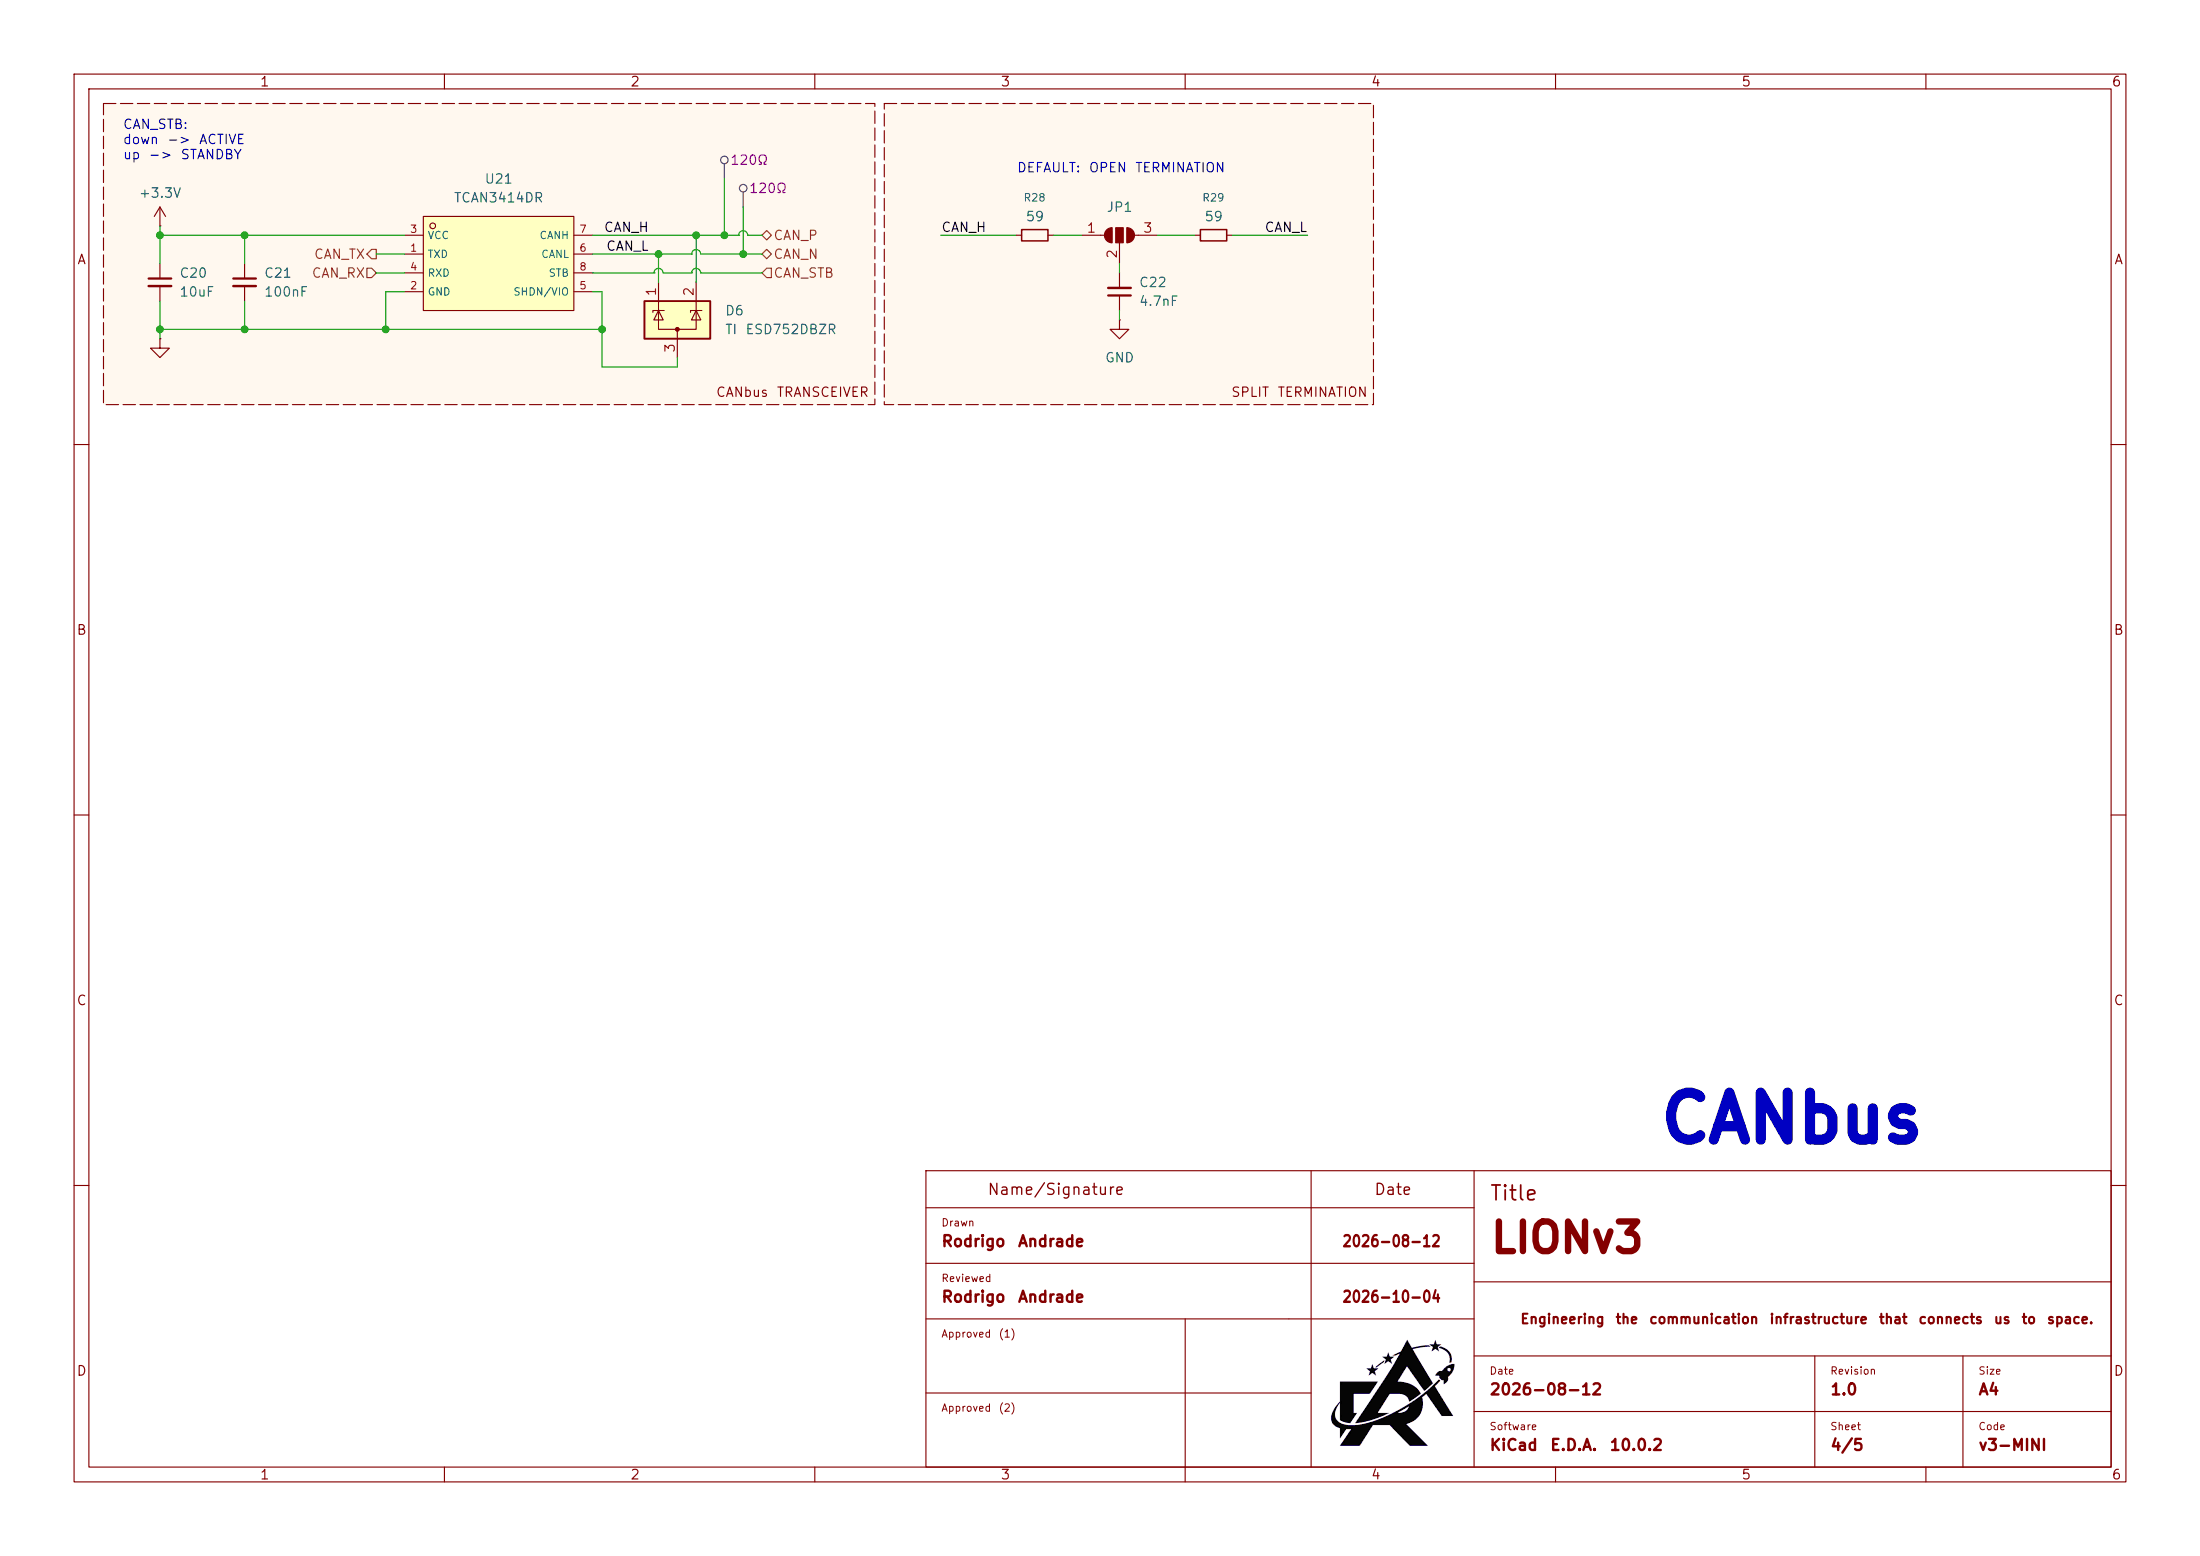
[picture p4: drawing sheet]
(kicad_sch
 (version 20260306)
 (generator "eeschema")
 (generator_version "10.0")
 (paper "A4")
 (title_block
  (title "LIONv3")
  (date "2026-08-12")
  (rev "1.0")
  (comment 1 "v3-MINI")
  (comment 2 "Rodrigo Andrade")
  (comment 3 "2026-08-12")
  (comment 4 "Rodrigo Andrade")
  (comment 5 "2026-10-04"))
 (lib_symbols
  (symbol "Device:C_Small"
   (pin_numbers (hide yes))
   (pin_names
    (offset 0.254) (hide yes)) (exclude_from_sim no) (in_bom yes) (on_board yes)
   (in_pos_files yes)
   (duplicate_pin_numbers_are_jumpers no)
   (property "Reference" "C" (at 0.254 1.778 0) (show_name no) (do_not_autoplace no) (effects (font (size 1.27 1.27)) (justify left)))
   (property "Value" "C_Small" (at 0.254 -2.032 0) (show_name no) (do_not_autoplace no) (effects (font (size 1.27 1.27)) (justify left)))
   (property "Footprint" "" (at 0 0 0) (show_name no) (do_not_autoplace no) (hide yes) (effects (font (size 1.27 1.27))))
   (property "Datasheet" "" (at 0 0 0) (show_name no) (do_not_autoplace no) (hide yes) (effects (font (size 1.27 1.27))))
   (property "Description" "Unpolarized capacitor, small symbol" (at 0 0 0) (show_name no) (do_not_autoplace no) (hide yes) (effects (font (size 1.27 1.27))))
   (symbol "C_Small_0_1"
    (polyline (pts (xy -1.524 0.508) (xy 1.524 0.508)) (stroke (width 0.3048) (type default)) (fill (type none)))
    (polyline (pts (xy -1.524 -0.508) (xy 1.524 -0.508)) (stroke (width 0.3302) (type default)) (fill (type none))))
   (symbol "C_Small_1_1"
    (pin passive line (at 0 2.54 270) (length 2.032) (name "" (effects (font (size 1.27 1.27)))) (number "1" (effects (font (size 1.27 1.27)))))
    (pin passive line (at 0 -2.54 90) (length 2.032) (name "" (effects (font (size 1.27 1.27)))) (number "2" (effects (font (size 1.27 1.27))))))
   (embedded_fonts no))
  (symbol "Device:R_Small"
   (pin_numbers (hide yes))
   (pin_names
    (offset 0.254) (hide yes)) (exclude_from_sim no) (in_bom yes) (on_board yes)
   (in_pos_files yes)
   (duplicate_pin_numbers_are_jumpers no)
   (property "Reference" "R" (at 0 0 90) (show_name no) (do_not_autoplace no) (effects (font (size 1.016 1.016))))
   (property "Value" "R_Small" (at 1.778 0 90) (show_name no) (do_not_autoplace no) (effects (font (size 1.27 1.27))))
   (property "Footprint" "" (at 0 0 0) (show_name no) (do_not_autoplace no) (hide yes) (effects (font (size 1.27 1.27))))
   (property "Datasheet" "" (at 0 0 0) (show_name no) (do_not_autoplace no) (hide yes) (effects (font (size 1.27 1.27))))
   (property "Description" "Resistor, small symbol" (at 0 0 0) (show_name no) (do_not_autoplace no) (hide yes) (effects (font (size 1.27 1.27))))
   (symbol "R_Small_0_1"
    (rectangle (start -0.762 1.778) (end 0.762 -1.778) (stroke (width 0.2032) (type default)) (fill (type none))))
   (symbol "R_Small_1_1"
    (pin passive line (at 0 2.54 270) (length 0.762) (name "" (effects (font (size 1.27 1.27)))) (number "1" (effects (font (size 1.27 1.27)))))
    (pin passive line (at 0 -2.54 90) (length 0.762) (name "" (effects (font (size 1.27 1.27)))) (number "2" (effects (font (size 1.27 1.27))))))
   (embedded_fonts no))
  (symbol "Jumper:SolderJumper_3_Open"
   (pin_names
    (offset 0) (hide yes)) (exclude_from_sim no) (in_bom no) (on_board yes)
   (in_pos_files yes)
   (duplicate_pin_numbers_are_jumpers no)
   (property "Reference" "JP" (at -2.54 -2.54 0) (show_name no) (do_not_autoplace no) (effects (font (size 1.27 1.27))))
   (property "Value" "SolderJumper_3_Open" (at 0 2.794 0) (show_name no) (do_not_autoplace no) (effects (font (size 1.27 1.27))))
   (property "Footprint" "" (at 0 0 0) (show_name no) (do_not_autoplace no) (hide yes) (effects (font (size 1.27 1.27))))
   (property "Datasheet" "" (at 0 -15.24 0) (show_name no) (do_not_autoplace no) (hide yes) (effects (font (size 1.27 1.27))))
   (property "Description" "Solder Jumper, 3-pole, open" (at 0 -12.7 0) (show_name no) (do_not_autoplace no) (hide yes) (effects (font (size 1.27 1.27))))
   (property private "KLC_S5.1" "This is a generic symbol, it has fp-filter, but no default footprint" (at 0 -17.78 0) (show_name yes) (do_not_autoplace no) (hide yes) (effects (font (size 1.27 1.27))))
   (property private "KLC_S3.3" "Graphical-Symbol: thickness is 6mm, fill is background" (at 0 -20.32 0) (show_name yes) (do_not_autoplace no) (hide yes) (effects (font (size 1.27 1.27))))
   (symbol "SolderJumper_3_Open_0_1"
    (polyline (pts (xy -2.54 0) (xy -2.032 0)) (stroke (width 0) (type default)) (fill (type none)))
    (polyline (pts (xy -1.016 1.016) (xy -1.016 -1.016)) (stroke (width 0.1524) (type default)) (fill (type none)))
    (arc (start -1.016 -1.016) (mid -2.0276 0) (end -1.016 1.016) (stroke (width 0.1524) (type default)) (fill (type outline)))
    (rectangle (start -0.508 1.016) (end 0.508 -1.016) (stroke (width 0.1524) (type default)) (fill (type outline)))
    (polyline (pts (xy 0 -1.27) (xy 0 -1.016)) (stroke (width 0) (type default)) (fill (type none)))
    (arc (start 1.016 1.016) (mid 2.0276 0) (end 1.016 -1.016) (stroke (width 0.1524) (type default)) (fill (type outline)))
    (polyline (pts (xy 1.016 1.016) (xy 1.016 -1.016)) (stroke (width 0.1524) (type default)) (fill (type none)))
    (polyline (pts (xy 2.54 0) (xy 2.032 0)) (stroke (width 0) (type default)) (fill (type none))))
   (symbol "SolderJumper_3_Open_1_1"
    (pin passive line (at -5.08 0 0) (length 2.54) (name "A" (effects (font (size 1.27 1.27)))) (number "1" (effects (font (size 1.27 1.27)))))
    (pin passive line (at 0 -3.81 90) (length 2.54) (name "C" (effects (font (size 1.27 1.27)))) (number "2" (effects (font (size 1.27 1.27)))))
    (pin passive line (at 5.08 0 180) (length 2.54) (name "B" (effects (font (size 1.27 1.27)))) (number "3" (effects (font (size 1.27 1.27))))))
   (embedded_fonts no))
  (symbol "LIONv3-Symbols:TCAN3414DR" (exclude_from_sim no) (in_bom yes) (on_board yes)
   (in_pos_files yes)
   (duplicate_pin_numbers_are_jumpers no)
   (property "Reference" "U5" (at 0 12.7 0) (show_name no) (do_not_autoplace no) (effects (font (size 1.27 1.27))))
   (property "Value" "TCAN3414DR" (at 0 10.16 0) (show_name no) (do_not_autoplace no) (effects (font (size 1.27 1.27))))
   (property "Footprint" "LIONv3-Footprints:SOIC-8_L4.9-W3.9-P1.27-LS6.0-BL" (at 0 -10.16 0) (show_name no) (do_not_autoplace no) (hide yes) (effects (font (size 1.27 1.27)
    (italic yes))))
   (property "Datasheet" "https://so.szlcsc.com/global.html?c=&k=C9843" (at -2.286 0.127 0) (show_name no) (do_not_autoplace no) (hide yes) (effects (font (size 1.27 1.27)) (justify left)))
   (property "Description" "" (at 0 0 0) (show_name no) (do_not_autoplace no) (hide yes) (effects (font (size 1.27 1.27))))
   (property "LCSC" "C22396693" (at 0 0 0) (show_name no) (do_not_autoplace no) (hide yes) (effects (font (size 1.27 1.27))))
   (symbol "TCAN3414DR_0_1"
    (rectangle (start -10.16 7.62) (end 10.16 -5.08) (stroke (width 0) (type default)) (fill (type background)))
    (circle (center -8.89 6.35) (radius 0.381) (stroke (width 0) (type default)) (fill (type background))))
   (symbol "TCAN3414DR_1_1"
    (pin input line (at -12.7 2.54 0) (length 2.54) (name "TXD" (effects (font (size 1 1)))) (number "1" (effects (font (size 1 1)))))
    (pin power_in line (at -12.7 -2.54 0) (length 2.54) (name "GND" (effects (font (size 1 1)))) (number "2" (effects (font (size 1 1)))))
    (pin power_in line (at -12.7 5.08 0) (length 2.54) (name "VCC" (effects (font (size 1 1)))) (number "3" (effects (font (size 1 1)))))
    (pin output line (at -12.7 0 0) (length 2.54) (name "RXD" (effects (font (size 1 1)))) (number "4" (effects (font (size 1 1)))))
    (pin input line (at 12.7 -2.54 180) (length 2.54) (name "SHDN/VIO" (effects (font (size 1 1)))) (number "5" (effects (font (size 1 1)))))
    (pin bidirectional line (at 12.7 2.54 180) (length 2.54) (name "CANL" (effects (font (size 1 1)))) (number "6" (effects (font (size 1 1)))))
    (pin bidirectional line (at 12.7 5.08 180) (length 2.54) (name "CANH" (effects (font (size 1 1)))) (number "7" (effects (font (size 1 1)))))
    (pin input line (at 12.7 0 180) (length 2.54) (name "STB" (effects (font (size 1 1)))) (number "8" (effects (font (size 1 1))))))
   (embedded_fonts no))
  (symbol "Power_Protection:ESDA5V3L"
   (pin_names (hide yes)) (exclude_from_sim no) (in_bom yes) (on_board yes)
   (in_pos_files yes)
   (duplicate_pin_numbers_are_jumpers no)
   (property "Reference" "D" (at 5.715 2.54 0) (show_name no) (do_not_autoplace no) (effects (font (size 1.27 1.27)) (justify left)))
   (property "Value" "ESDA5V3L" (at 5.715 0.635 0) (show_name no) (do_not_autoplace no) (effects (font (size 1.27 1.27)) (justify left)))
   (property "Footprint" "Package_TO_SOT_SMD:SOT-23-3" (at -15.24 -10.16 0) (show_name no) (do_not_autoplace no) (hide yes) (effects (font (size 1.27 1.27)) (justify left)))
   (property "Datasheet" "https://www.st.com/resource/en/datasheet/esdal.pdf" (at 0 -15.24 0) (show_name no) (do_not_autoplace no) (hide yes) (effects (font (size 1.27 1.27))))
   (property "Description" "TVS Diode Array, 5.5V Standoff, 2 Channels, SOT23" (at 0 -12.7 0) (show_name no) (do_not_autoplace no) (hide yes) (effects (font (size 1.27 1.27))))
   (symbol "ESDA5V3L_0_0"
    (pin passive line (at 0 -5.08 90) (length 2.54) (name "A" (effects (font (size 1.27 1.27)))) (number "3" (effects (font (size 1.27 1.27))))))
   (symbol "ESDA5V3L_0_1"
    (rectangle (start -4.445 2.54) (end 4.445 -2.54) (stroke (width 0.254) (type default)) (fill (type background)))
    (polyline (pts (xy -3.302 1.016) (xy -3.302 1.27) (xy -1.905 1.27) (xy -1.778 1.27)) (stroke (width 0) (type default)) (fill (type none)))
    (polyline (pts (xy -2.54 2.54) (xy -2.54 1.27)) (stroke (width 0) (type default)) (fill (type none)))
    (polyline (pts (xy -2.54 1.27) (xy -2.54 -1.27) (xy 2.54 -1.27) (xy 2.54 1.27)) (stroke (width 0) (type default)) (fill (type none)))
    (polyline (pts (xy -2.54 1.27) (xy -1.905 0) (xy -3.175 0) (xy -2.54 1.27)) (stroke (width 0) (type default)) (fill (type none)))
    (polyline (pts (xy 0 -1.27) (xy 0 -2.54)) (stroke (width 0) (type default)) (fill (type none)))
    (circle (center 0 -1.27) (radius 0.254) (stroke (width 0) (type default)) (fill (type outline)))
    (polyline (pts (xy 1.778 1.016) (xy 1.778 1.27) (xy 3.175 1.27) (xy 3.302 1.27)) (stroke (width 0) (type default)) (fill (type none)))
    (polyline (pts (xy 2.54 2.54) (xy 2.54 1.27)) (stroke (width 0) (type default)) (fill (type none)))
    (polyline (pts (xy 2.54 1.27) (xy 1.905 0) (xy 3.175 0) (xy 2.54 1.27)) (stroke (width 0) (type default)) (fill (type none))))
   (symbol "ESDA5V3L_1_1"
    (pin passive line (at -2.54 5.08 270) (length 2.54) (name "K" (effects (font (size 1.27 1.27)))) (number "1" (effects (font (size 1.27 1.27)))))
    (pin passive line (at 2.54 5.08 270) (length 2.54) (name "K" (effects (font (size 1.27 1.27)))) (number "2" (effects (font (size 1.27 1.27))))))
   (embedded_fonts no))
  (symbol "power:+3.3V"
   (power global)
   (pin_numbers (hide yes))
   (pin_names
    (offset 0) (hide yes)) (exclude_from_sim no) (in_bom yes) (on_board yes)
   (in_pos_files yes)
   (duplicate_pin_numbers_are_jumpers no)
   (property "Reference" "#PWR" (at 0 -3.81 0) (show_name no) (do_not_autoplace no) (hide yes) (effects (font (size 1.27 1.27))))
   (property "Value" "+3.3V" (at 0 3.556 0) (show_name no) (do_not_autoplace no) (effects (font (size 1.27 1.27))))
   (property "Footprint" "" (at 0 0 0) (show_name no) (do_not_autoplace no) (hide yes) (effects (font (size 1.27 1.27))))
   (property "Datasheet" "" (at 0 0 0) (show_name no) (do_not_autoplace no) (hide yes) (effects (font (size 1.27 1.27))))
   (property "Description" "Power symbol creates a global label with name \"+3.3V\"" (at 0 0 0) (show_name no) (do_not_autoplace no) (hide yes) (effects (font (size 1.27 1.27))))
   (symbol "+3.3V_0_1"
    (polyline (pts (xy -0.762 1.27) (xy 0 2.54)) (stroke (width 0) (type default)) (fill (type none)))
    (polyline (pts (xy 0 2.54) (xy 0.762 1.27)) (stroke (width 0) (type default)) (fill (type none)))
    (polyline (pts (xy 0 0) (xy 0 2.54)) (stroke (width 0) (type default)) (fill (type none))))
   (symbol "+3.3V_1_1"
    (pin power_in line (at 0 0 90) (length 0) (name "" (effects (font (size 1.27 1.27)))) (number "1" (effects (font (size 1.27 1.27))))))
   (embedded_fonts no))
  (symbol "power:GND"
   (power global)
   (pin_numbers (hide yes))
   (pin_names
    (offset 0) (hide yes)) (exclude_from_sim no) (in_bom yes) (on_board yes)
   (in_pos_files yes)
   (duplicate_pin_numbers_are_jumpers no)
   (property "Reference" "#PWR" (at 0 -6.35 0) (show_name no) (do_not_autoplace no) (hide yes) (effects (font (size 1.27 1.27))))
   (property "Value" "GND" (at 0 -3.81 0) (show_name no) (do_not_autoplace no) (effects (font (size 1.27 1.27))))
   (property "Footprint" "" (at 0 0 0) (show_name no) (do_not_autoplace no) (hide yes) (effects (font (size 1.27 1.27))))
   (property "Datasheet" "" (at 0 0 0) (show_name no) (do_not_autoplace no) (hide yes) (effects (font (size 1.27 1.27))))
   (property "Description" "Power symbol creates a global label with name \"GND\" , ground" (at 0 0 0) (show_name no) (do_not_autoplace no) (hide yes) (effects (font (size 1.27 1.27))))
   (symbol "GND_0_1"
    (polyline (pts (xy 0 0) (xy 0 -1.27) (xy 1.27 -1.27) (xy 0 -2.54) (xy -1.27 -1.27) (xy 0 -1.27)) (stroke (width 0) (type default)) (fill (type none))))
   (symbol "GND_1_1"
    (pin power_in line (at 0 0 270) (length 0) (name "" (effects (font (size 1.27 1.27)))) (number "1" (effects (font (size 1.27 1.27))))))
   (embedded_fonts no)))
 (text "CAN_STB:\ndown -> ACTIVE\nup -> STANDBY"
  (exclude_from_sim no)
  (at 16.51 19.05 0)
  (effects (font (size 1.27 1.27)) (justify left)))
 (text "CANbus"
  (exclude_from_sim no)
  (at 242.57 151.13 0)
  (effects (font (size 6.35 6.35) (thickness 1.27)
    (bold yes))))
 (text "DEFAULT: OPEN TERMINATION"
  (exclude_from_sim no)
  (at 151.13 22.86 0)
  (effects (font (size 1.27 1.27))))
 (text_box "CANbus TRANSCEIVER"
  (exclude_from_sim no)
  (at 13.97 13.97 0)
  (size 104.14 40.64)
  (margins 0.9525 0.9525 0.9525 0.9525)
  (stroke (width 0) (type dash) (color 132 0 0 1))
  (fill (type color) (color 255 229 191 0.2509803922))
  (effects (font (size 1.27 1.27) (color 132 0 0 1)) (justify right bottom)))
 (text_box "SPLIT TERMINATION"
  (exclude_from_sim no)
  (at 119.38 13.97 0)
  (size 66.04 40.64)
  (margins 0.9525 0.9525 0.9525 0.9525)
  (stroke (width 0) (type dash) (color 132 0 0 1))
  (fill (type color) (color 255 229 191 0.2509803922))
  (effects (font (size 1.27 1.27) (color 132 0 0 1)) (justify right bottom)))
 (junction
  (at 33.02 31.75)
  (diameter 0)
  (color 0 0 0 0))
 (junction
  (at 33.02 44.45)
  (diameter 0)
  (color 0 0 0 0))
 (junction
  (at 97.79 31.75)
  (diameter 0)
  (color 0 0 0 0))
 (junction
  (at 100.33 34.29)
  (diameter 0)
  (color 0 0 0 0))
 (junction
  (at 88.9 34.29)
  (diameter 0)
  (color 0 0 0 0))
 (junction
  (at 93.98 31.75)
  (diameter 0)
  (color 0 0 0 0))
 (junction
  (at 21.59 31.75)
  (diameter 0)
  (color 0 0 0 0))
 (junction
  (at 81.28 44.45)
  (diameter 0)
  (color 0 0 0 0))
 (junction
  (at 52.07 44.45)
  (diameter 0)
  (color 0 0 0 0))
 (junction
  (at 21.59 44.45)
  (diameter 0)
  (color 0 0 0 0))
 (wire
  (pts (xy 142.24 31.75) (xy 146.05 31.75))
  (stroke (width 0) (type default)))
 (wire
  (pts (xy 100.33 27.94) (xy 100.33 34.29))
  (stroke (width 0) (type default)))
 (wire
  (pts (xy 151.13 43.18) (xy 151.13 41.91))
  (stroke (width 0) (type default)))
 (wire
  (pts (xy 81.28 39.37) (xy 81.28 44.45))
  (stroke (width 0) (type default)))
 (wire
  (pts (xy 91.44 48.26) (xy 91.44 49.53))
  (stroke (width 0) (type default)))
 (wire
  (pts (xy 127 31.75) (xy 137.16 31.75))
  (stroke (width 0) (type default)))
 (wire
  (pts (xy 88.9 34.29) (xy 88.9 38.1))
  (stroke (width 0) (type default)))
 (wire
  (pts (xy 33.02 31.75) (xy 33.02 35.56))
  (stroke (width 0) (type default)))
 (wire
  (pts (xy 81.28 49.53) (xy 91.44 49.53))
  (stroke (width 0) (type default)))
 (wire
  (pts (xy 80.01 34.29) (xy 88.9 34.29))
  (stroke (width 0) (type default)))
 (wire
  (pts (xy 93.98 31.75) (xy 93.98 38.1))
  (stroke (width 0) (type default)))
 (wire
  (pts (xy 88.9 34.29) (xy 100.33 34.29))
  (stroke (width 0) (type default)))
 (wire
  (pts (xy 33.02 44.45) (xy 52.07 44.45))
  (stroke (width 0) (type default)))
 (wire
  (pts (xy 33.02 40.64) (xy 33.02 44.45))
  (stroke (width 0) (type default)))
 (wire
  (pts (xy 81.28 44.45) (xy 52.07 44.45))
  (stroke (width 0) (type default)))
 (wire
  (pts (xy 21.59 35.56) (xy 21.59 31.75))
  (stroke (width 0) (type default)))
 (wire
  (pts (xy 80.01 36.83) (xy 102.87 36.83))
  (stroke (width 0) (type default)))
 (wire
  (pts (xy 50.8 34.29) (xy 54.61 34.29))
  (stroke (width 0) (type default)))
 (wire
  (pts (xy 21.59 31.75) (xy 33.02 31.75))
  (stroke (width 0) (type default)))
 (wire
  (pts (xy 81.28 49.53) (xy 81.28 44.45))
  (stroke (width 0) (type default)))
 (wire
  (pts (xy 80.01 39.37) (xy 81.28 39.37))
  (stroke (width 0) (type default)))
 (wire
  (pts (xy 21.59 30.48) (xy 21.59 31.75))
  (stroke (width 0) (type default)))
 (wire
  (pts (xy 156.21 31.75) (xy 161.29 31.75))
  (stroke (width 0) (type default)))
 (wire
  (pts (xy 97.79 31.75) (xy 102.87 31.75))
  (stroke (width 0) (type default)))
 (wire
  (pts (xy 80.01 31.75) (xy 93.98 31.75))
  (stroke (width 0) (type default)))
 (wire
  (pts (xy 21.59 44.45) (xy 33.02 44.45))
  (stroke (width 0) (type default)))
 (wire
  (pts (xy 93.98 31.75) (xy 97.79 31.75))
  (stroke (width 0) (type default)))
 (wire
  (pts (xy 151.13 36.83) (xy 151.13 35.56))
  (stroke (width 0) (type default)))
 (wire
  (pts (xy 52.07 39.37) (xy 52.07 44.45))
  (stroke (width 0) (type default)))
 (wire
  (pts (xy 50.8 36.83) (xy 54.61 36.83))
  (stroke (width 0) (type default)))
 (wire
  (pts (xy 166.37 31.75) (xy 176.53 31.75))
  (stroke (width 0) (type default)))
 (wire
  (pts (xy 97.79 24.13) (xy 97.79 31.75))
  (stroke (width 0) (type default)))
 (wire
  (pts (xy 100.33 34.29) (xy 102.87 34.29))
  (stroke (width 0) (type default)))
 (wire
  (pts (xy 54.61 39.37) (xy 52.07 39.37))
  (stroke (width 0) (type default)))
 (wire
  (pts (xy 21.59 45.72) (xy 21.59 44.45))
  (stroke (width 0) (type default)))
 (wire
  (pts (xy 33.02 31.75) (xy 54.61 31.75))
  (stroke (width 0) (type default)))
 (wire
  (pts (xy 21.59 44.45) (xy 21.59 40.64))
  (stroke (width 0) (type default)))
 (label "CAN_H"
  (at 127 31.75 0)
  (effects (font (size 1.27 1.27)) (justify left bottom)))
 (label "CAN_L"
  (at 87.63 34.29 180)
  (effects (font (size 1.27 1.27)) (justify right bottom)))
 (label "CAN_H"
  (at 87.63 31.75 180)
  (effects (font (size 1.27 1.27)) (justify right bottom)))
 (label "CAN_L"
  (at 176.53 31.75 180)
  (effects (font (size 1.27 1.27)) (justify right bottom)))
 (hierarchical_label "CAN_STB"
  (shape input)
  (at 102.87 36.83 0)
  (effects (font (size 1.27 1.27)) (justify left)))
 (hierarchical_label "CAN_RX"
  (shape input)
  (at 50.8 36.83 180)
  (effects (font (size 1.27 1.27)) (justify right)))
 (hierarchical_label "CAN_P"
  (shape bidirectional)
  (at 102.87 31.75 0)
  (effects (font (size 1.27 1.27)) (justify left)))
 (hierarchical_label "CAN_N"
  (shape bidirectional)
  (at 102.87 34.29 0)
  (effects (font (size 1.27 1.27)) (justify left)))
 (hierarchical_label "CAN_TX"
  (shape output)
  (at 50.8 34.29 180)
  (effects (font (size 1.27 1.27)) (justify right)))
 (netclass_flag ""
  (length 2.54)
  (shape round)
  (at 100.33 27.94 0)
  (fields_autoplaced yes)
  (effects (font (size 1.27 1.27)) (justify left bottom))
  (property "Net Class" "120Ω" (at 101.0285 25.4 0) (show_name no) (do_not_autoplace no) (effects (font (size 1.27 1.27)) (justify left)))
  (property "Component Class" "" (at 67.31 11.43 0) (show_name no) (do_not_autoplace no) (effects (font (size 1.27 1.27)
    (italic yes)))))
 (netclass_flag ""
  (length 2.54)
  (shape round)
  (at 97.79 24.13 0)
  (fields_autoplaced yes)
  (effects (font (size 1.27 1.27)) (justify left bottom))
  (property "Net Class" "120Ω" (at 98.4885 21.59 0) (show_name no) (do_not_autoplace no) (effects (font (size 1.27 1.27)) (justify left)))
  (property "Component Class" "" (at 64.77 7.62 0) (show_name no) (do_not_autoplace no) (effects (font (size 1.27 1.27)
    (italic yes)))))
 (symbol
  (lib_id "Device:C_Small")
  (at 21.59 38.1 0)
  (unit 1)
  (body_style 1)
  (exclude_from_sim no)
  (in_bom yes)
  (on_board yes)
  (in_pos_files yes)
  (dnp no)
  (fields_autoplaced yes)
  (property "Reference" "C20" (at 24.13 36.8362 0) (show_name no) (do_not_autoplace no) (effects (font (size 1.27 1.27)) (justify left)))
  (property "Value" "10uF" (at 24.13 39.3762 0) (show_name no) (do_not_autoplace no) (effects (font (size 1.27 1.27)) (justify left)))
  (property "Footprint" "Capacitor_SMD:C_0805_2012Metric" (at 21.59 38.1 0) (hide yes) (show_name no) (do_not_autoplace no) (effects (font (size 1.27 1.27))))
  (property "Datasheet" "" (at 21.59 38.1 0) (hide yes) (show_name no) (do_not_autoplace no) (effects (font (size 1.27 1.27))))
  (property "Description" "Unpolarized capacitor, small symbol" (at 21.59 38.1 0) (hide yes) (show_name no) (do_not_autoplace no) (effects (font (size 1.27 1.27))))
  (property "LCSC" "C440198" (at 21.59 38.1 0) (hide yes) (show_name no) (do_not_autoplace no) (effects (font (size 1.27 1.27))))
  (pin "2")
  (pin "1"))
 (symbol
  (lib_id "Device:R_Small")
  (at 139.7 31.75 90)
  (unit 1)
  (body_style 1)
  (exclude_from_sim no)
  (in_bom yes)
  (on_board yes)
  (in_pos_files yes)
  (dnp no)
  (fields_autoplaced yes)
  (property "Reference" "R28" (at 139.7 26.67 90) (show_name no) (do_not_autoplace no) (effects (font (size 1.016 1.016))))
  (property "Value" "59" (at 139.7 29.21 90) (show_name no) (do_not_autoplace no) (effects (font (size 1.27 1.27))))
  (property "Footprint" "Resistor_SMD:R_0402_1005Metric" (at 139.7 31.75 0) (hide yes) (show_name no) (do_not_autoplace no) (effects (font (size 1.27 1.27))))
  (property "Datasheet" "" (at 139.7 31.75 0) (hide yes) (show_name no) (do_not_autoplace no) (effects (font (size 1.27 1.27))))
  (property "Description" "Resistor, small symbol" (at 139.7 31.75 0) (hide yes) (show_name no) (do_not_autoplace no) (effects (font (size 1.27 1.27))))
  (property "LCSC" "C227152" (at 139.7 31.75 90) (hide yes) (show_name no) (do_not_autoplace no) (effects (font (size 1.27 1.27))))
  (pin "1")
  (pin "2"))
 (symbol
  (lib_id "Device:R_Small")
  (at 163.83 31.75 90)
  (unit 1)
  (body_style 1)
  (exclude_from_sim no)
  (in_bom yes)
  (on_board yes)
  (in_pos_files yes)
  (dnp no)
  (fields_autoplaced yes)
  (property "Reference" "R29" (at 163.83 26.67 90) (show_name no) (do_not_autoplace no) (effects (font (size 1.016 1.016))))
  (property "Value" "59" (at 163.83 29.21 90) (show_name no) (do_not_autoplace no) (effects (font (size 1.27 1.27))))
  (property "Footprint" "Resistor_SMD:R_0402_1005Metric" (at 163.83 31.75 0) (hide yes) (show_name no) (do_not_autoplace no) (effects (font (size 1.27 1.27))))
  (property "Datasheet" "" (at 163.83 31.75 0) (hide yes) (show_name no) (do_not_autoplace no) (effects (font (size 1.27 1.27))))
  (property "Description" "Resistor, small symbol" (at 163.83 31.75 0) (hide yes) (show_name no) (do_not_autoplace no) (effects (font (size 1.27 1.27))))
  (property "LCSC" "C227152" (at 163.83 31.75 90) (hide yes) (show_name no) (do_not_autoplace no) (effects (font (size 1.27 1.27))))
  (pin "1")
  (pin "2"))
 (symbol
  (lib_id "Jumper:SolderJumper_3_Open")
  (at 151.13 31.75 0)
  (unit 1)
  (body_style 1)
  (exclude_from_sim no)
  (in_bom no)
  (on_board yes)
  (in_pos_files yes)
  (dnp no)
  (property "Reference" "JP1" (at 151.13 27.94 0) (show_name no) (do_not_autoplace no) (effects (font (size 1.27 1.27))))
  (property "Value" "SolderJumper_3_Open" (at 151.13 27.94 0) (hide yes) (show_name no) (do_not_autoplace no) (effects (font (size 1.27 1.27))))
  (property "Footprint" "Jumper:SolderJumper-3_P2.0mm_Open_TrianglePad1.0x1.5mm" (at 151.13 31.75 0) (hide yes) (show_name no) (do_not_autoplace no) (effects (font (size 1.27 1.27))))
  (property "Datasheet" "" (at 151.13 46.99 0) (hide yes) (show_name no) (do_not_autoplace no) (effects (font (size 1.27 1.27))))
  (property "Description" "Solder Jumper, 3-pole, open" (at 151.13 44.45 0) (hide yes) (show_name no) (do_not_autoplace no) (effects (font (size 1.27 1.27))))
  (property private "KLC_S5.1" "This is a generic symbol, it has fp-filter, but no default footprint" (at 151.13 49.53 0) (hide yes) (show_name yes) (do_not_autoplace no) (effects (font (size 1.27 1.27))))
  (property private "KLC_S3.3" "Graphical-Symbol: thickness is 6mm, fill is background" (at 151.13 52.07 0) (hide yes) (show_name yes) (do_not_autoplace no) (effects (font (size 1.27 1.27))))
  (pin "1")
  (pin "2")
  (pin "3"))
 (symbol
  (lib_id "Power_Protection:ESDA5V3L")
  (at 91.44 43.18 0)
  (unit 1)
  (body_style 1)
  (exclude_from_sim no)
  (in_bom yes)
  (on_board yes)
  (in_pos_files yes)
  (dnp no)
  (fields_autoplaced yes)
  (property "Reference" "D6" (at 97.79 41.9099 0) (show_name no) (do_not_autoplace no) (effects (font (size 1.27 1.27)) (justify left)))
  (property "Value" "TI ESD752DBZR" (at 97.79 44.4499 0) (show_name no) (do_not_autoplace no) (effects (font (size 1.27 1.27)) (justify left)))
  (property "Footprint" "Package_TO_SOT_SMD:SOT-23-3" (at 76.2 53.34 0) (hide yes) (show_name no) (do_not_autoplace no) (effects (font (size 1.27 1.27)) (justify left)))
  (property "Datasheet" "file://${KIPRJMOD}/LIONv3-Datasheets/TI-ESD752DBZR.pdf" (at 91.44 58.42 0) (hide yes) (show_name no) (do_not_autoplace no) (effects (font (size 1.27 1.27))))
  (property "Description" "TVS Diode Array, 5.5V Standoff, 2 Channels, SOT23" (at 91.44 55.88 0) (hide yes) (show_name no) (do_not_autoplace no) (effects (font (size 1.27 1.27))))
  (property "LCSC" "C20345397" (at 91.44 43.18 0) (hide yes) (show_name no) (do_not_autoplace no) (effects (font (size 1.27 1.27))))
  (pin "1")
  (pin "3")
  (pin "2"))
 (symbol
  (lib_id "power:GND")
  (at 21.59 45.72 0)
  (unit 1)
  (body_style 1)
  (exclude_from_sim no)
  (in_bom yes)
  (on_board yes)
  (in_pos_files yes)
  (dnp no)
  (property "Reference" "#PWR058" (at 21.59 52.07 0) (hide yes) (show_name no) (do_not_autoplace no) (effects (font (size 1.27 1.27))))
  (property "Value" "GND" (at 21.59 50.8 0) (hide yes) (show_name no) (do_not_autoplace no) (effects (font (size 1.27 1.27))))
  (property "Footprint" "" (at 21.59 45.72 0) (hide yes) (show_name no) (do_not_autoplace no) (effects (font (size 1.27 1.27))))
  (property "Datasheet" "" (at 21.59 45.72 0) (hide yes) (show_name no) (do_not_autoplace no) (effects (font (size 1.27 1.27))))
  (property "Description" "Power symbol creates a global label with name \"GND\" , ground" (at 21.59 45.72 0) (hide yes) (show_name no) (do_not_autoplace no) (effects (font (size 1.27 1.27))))
  (pin "1"))
 (symbol
  (lib_id "power:+3.3V")
  (at 21.59 30.48 0)
  (unit 1)
  (body_style 1)
  (exclude_from_sim no)
  (in_bom yes)
  (on_board yes)
  (in_pos_files yes)
  (dnp no)
  (fields_autoplaced yes)
  (property "Reference" "#PWR056" (at 21.59 34.29 0) (hide yes) (show_name no) (do_not_autoplace no) (effects (font (size 1.27 1.27))))
  (property "Value" "+3.3V" (at 21.59 26.035 0) (show_name no) (do_not_autoplace no) (effects (font (size 1.27 1.27))))
  (property "Footprint" "" (at 21.59 30.48 0) (hide yes) (show_name no) (do_not_autoplace no) (effects (font (size 1.27 1.27))))
  (property "Datasheet" "" (at 21.59 30.48 0) (hide yes) (show_name no) (do_not_autoplace no) (effects (font (size 1.27 1.27))))
  (property "Description" "Power symbol creates a global label with name \"+3.3V\"" (at 21.59 30.48 0) (hide yes) (show_name no) (do_not_autoplace no) (effects (font (size 1.27 1.27))))
  (pin "1"))
 (symbol
  (lib_id "power:GND")
  (at 151.13 43.18 0)
  (unit 1)
  (body_style 1)
  (exclude_from_sim no)
  (in_bom yes)
  (on_board yes)
  (in_pos_files yes)
  (dnp no)
  (fields_autoplaced yes)
  (property "Reference" "#PWR057" (at 151.13 49.53 0) (hide yes) (show_name no) (do_not_autoplace no) (effects (font (size 1.27 1.27))))
  (property "Value" "GND" (at 151.13 48.26 0) (show_name no) (do_not_autoplace no) (effects (font (size 1.27 1.27))))
  (property "Footprint" "" (at 151.13 43.18 0) (hide yes) (show_name no) (do_not_autoplace no) (effects (font (size 1.27 1.27))))
  (property "Datasheet" "" (at 151.13 43.18 0) (hide yes) (show_name no) (do_not_autoplace no) (effects (font (size 1.27 1.27))))
  (property "Description" "Power symbol creates a global label with name \"GND\" , ground" (at 151.13 43.18 0) (hide yes) (show_name no) (do_not_autoplace no) (effects (font (size 1.27 1.27))))
  (pin "1"))
 (symbol
  (lib_id "Device:C_Small")
  (at 151.13 39.37 180)
  (unit 1)
  (body_style 1)
  (exclude_from_sim no)
  (in_bom yes)
  (on_board yes)
  (in_pos_files yes)
  (dnp no)
  (fields_autoplaced yes)
  (property "Reference" "C22" (at 153.67 38.0935 0) (show_name no) (do_not_autoplace no) (effects (font (size 1.27 1.27)) (justify right)))
  (property "Value" "4.7nF" (at 153.67 40.6335 0) (show_name no) (do_not_autoplace no) (effects (font (size 1.27 1.27)) (justify right)))
  (property "Footprint" "Capacitor_SMD:C_0402_1005Metric" (at 151.13 39.37 0) (hide yes) (show_name no) (do_not_autoplace no) (effects (font (size 1.27 1.27))))
  (property "Datasheet" "" (at 151.13 39.37 0) (hide yes) (show_name no) (do_not_autoplace no) (effects (font (size 1.27 1.27))))
  (property "Description" "Unpolarized capacitor, small symbol" (at 151.13 39.37 0) (hide yes) (show_name no) (do_not_autoplace no) (effects (font (size 1.27 1.27))))
  (property "LCSC" "C1538" (at 151.13 39.37 0) (hide yes) (show_name no) (do_not_autoplace no) (effects (font (size 1.27 1.27))))
  (pin "1")
  (pin "2"))
 (symbol
  (lib_id "Device:C_Small")
  (at 33.02 38.1 0)
  (unit 1)
  (body_style 1)
  (exclude_from_sim no)
  (in_bom yes)
  (on_board yes)
  (in_pos_files yes)
  (dnp no)
  (fields_autoplaced yes)
  (property "Reference" "C21" (at 35.56 36.8362 0) (show_name no) (do_not_autoplace no) (effects (font (size 1.27 1.27)) (justify left)))
  (property "Value" "100nF" (at 35.56 39.3762 0) (show_name no) (do_not_autoplace no) (effects (font (size 1.27 1.27)) (justify left)))
  (property "Footprint" "Capacitor_SMD:C_0402_1005Metric" (at 33.02 38.1 0) (hide yes) (show_name no) (do_not_autoplace no) (effects (font (size 1.27 1.27))))
  (property "Datasheet" "" (at 33.02 38.1 0) (hide yes) (show_name no) (do_not_autoplace no) (effects (font (size 1.27 1.27))))
  (property "Description" "Unpolarized capacitor, small symbol" (at 33.02 38.1 0) (hide yes) (show_name no) (do_not_autoplace no) (effects (font (size 1.27 1.27))))
  (property "LCSC" "C307331" (at 33.02 38.1 0) (hide yes) (show_name no) (do_not_autoplace no) (effects (font (size 1.27 1.27))))
  (pin "2")
  (pin "1"))
 (symbol
  (lib_id "LIONv3-Symbols:TCAN3414DR")
  (at 67.31 36.83 0)
  (unit 1)
  (body_style 1)
  (exclude_from_sim no)
  (in_bom yes)
  (on_board yes)
  (in_pos_files yes)
  (dnp no)
  (property "Reference" "U21" (at 67.31 24.13 0) (show_name no) (do_not_autoplace no) (effects (font (size 1.27 1.27))))
  (property "Value" "TCAN3414DR" (at 67.31 26.67 0) (show_name no) (do_not_autoplace no) (effects (font (size 1.27 1.27))))
  (property "Footprint" "LIONv3-Footprints:SOIC-8_L4.9-W3.9-P1.27-LS6.0-BL" (at 67.31 46.99 0) (hide yes) (show_name no) (do_not_autoplace no) (effects (font (size 1.27 1.27)
    (italic yes))))
  (property "Datasheet" "file://${KIPRJMOD}/LIONv3-Datasheets/TCAN3414DR.pdf" (at 65.024 36.703 0) (hide yes) (show_name no) (do_not_autoplace no) (effects (font (size 1.27 1.27)) (justify left)))
  (property "Description" "" (at 67.31 36.83 0) (hide yes) (show_name no) (do_not_autoplace no) (effects (font (size 1.27 1.27))))
  (property "LCSC" "C22396693" (at 67.31 36.83 0) (hide yes) (show_name no) (do_not_autoplace no) (effects (font (size 1.27 1.27))))
  (pin "2")
  (pin "3")
  (pin "6")
  (pin "8")
  (pin "1")
  (pin "4")
  (pin "5")
  (pin "7")))
